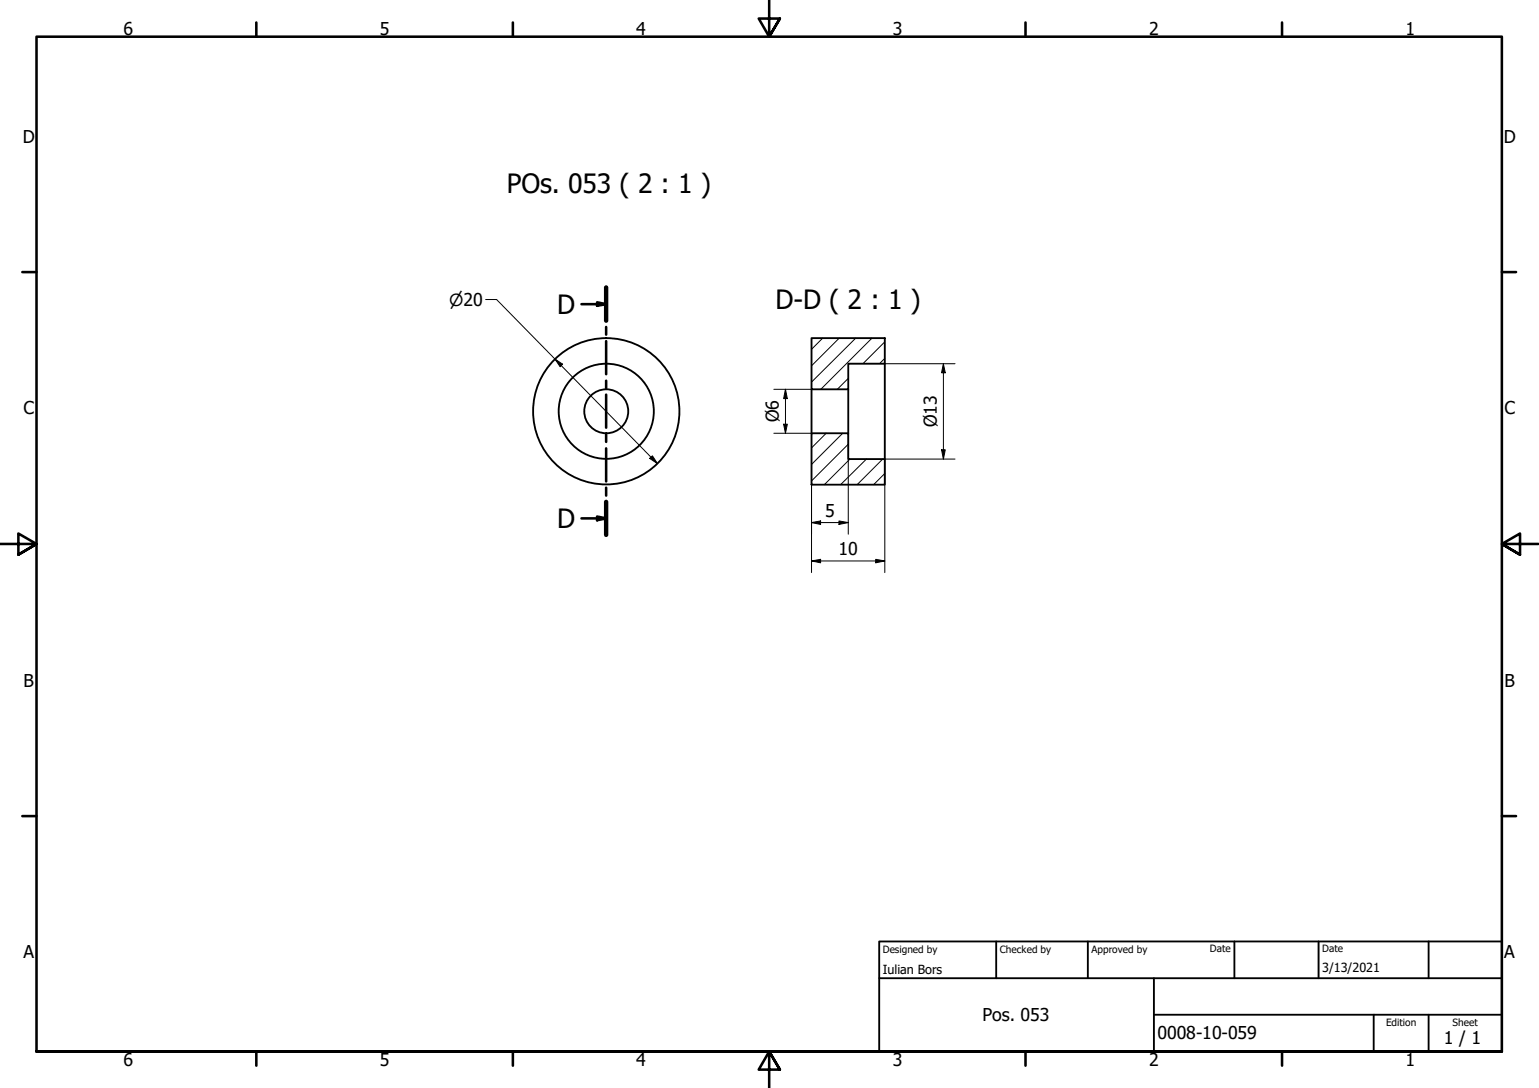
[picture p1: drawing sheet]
<svg xmlns="http://www.w3.org/2000/svg" width="420mm" height="297mm" viewBox="0 0 420 297" stroke-linecap="round" stroke-linejoin="round" font-family="sans-serif">
<!-- layer: Hatch (ISO) -->
<g fill="none" stroke="#000" stroke-width=".27">
<path d="M224.6 92.3l-3 3.1M229.1 92.3l-7.5 7.6M233.6 92.3l-12 12M238.1 92.3l-14 14M241.6 97.8l-1.5 1.5M241.6 93.3l-6 6M225.6 118.3l-4 4M230.1 118.3l-8.5 8.5M231.6 103.3l-3 3M231.6 121.3l-10 10M232 125.3l-7 7M236.5 125.3l-7 7"/>
<path d="M241 125.3l-7 7M241.6 129.3l-3.1 3"/>
</g>
<!-- layer: Visible (ISO) -->
<g fill="none" stroke="#000" stroke-width=".51">
<path d="M221.6 92.3h20v7h-10v7h-10zM241.6 99.3v26M221.6 118.3h10v7h10v7h-20zM221.6 106.3v12M231.6 106.3v12"/>
<circle cx="165.5" cy="112.3" r="13"/>
<circle cx="165.5" cy="112.3" r="20"/>
<circle cx="165.5" cy="112.3" r="6"/>
</g>
<!-- layer: Section Line (ISO) -->
<g fill="none" stroke="#000" stroke-width=".7">
<path d="M165.5 78.5v9.1M158.7 83h6.8M163 82.5l2.5 .5-2.5 .5zM165.5 89.3v2.1M165.5 93.1v9.1M165.5 103.9v2.1M165.5 107.7v9.1M165.5 118.5v2.1M165.5 122.4v9M165.5 133.1v2.2M165.5 137v9M158.7 141.5h6.8"/>
<path d="M163 141l2.5 .5-2.5 .5z"/>
</g>
<path d="M165.5 78.5v9.1M165.5 137v9" fill="none" stroke="#000" stroke-width="1.2"/>
<g fill="#000">
<path d="M163 82.5l2.5 .5-2.5 .5z" fill-rule="evenodd"/>
<path d="M163 141l2.5 .5-2.5 .5z" fill-rule="evenodd"/>
</g>
<!-- layer: Border (ISO) -->
<g fill="none" stroke="#000" stroke-width=".7">
<path d="M70 6.1v3.9M140 6.1v3.9M210 0v10l-2.9-4.9h5.8l-2.9 4.9 2.9-4.9M280 6.1v3.9M350 6.1v3.9M6.1 74.3h3.9M410 74.3h3.9M0 148.5h10l-5-2.8v5.7l5-2.9-5 2.9M420 148.5h-10l5-2.8v5.7l-5-2.9 5 2.9M6.1 222.8h3.9M410 222.8h3.9M10 287.1v-277.1h400v277.1h-400h400"/>
<path d="M70 287.1v3.8M140 287.1v3.8M212.9 292l-2.9-4.9 2.9 4.9h-5.8l2.9-4.9v9.9M280 287.1v3.8M350 287.1v3.8"/>
</g>
<!-- layer: Title (ISO) -->
<path d="M240 257h170v30.1h-170zM272 257v10.1M297 257v10.1M337 257v10.1M360 257v10.1M390 257v10.1M240 267.1h170M315 277h95M315 267.1v20M375 277v10.1M390 277v10.1" fill="none" stroke="#000" stroke-width=".51"/>
<!-- layer: Dimension (ISO) -->
<g fill="none" stroke="#000" stroke-width=".27">
<path d="M132.6 81.8h3l43.9 44.8M151.5 98l2.1 1.4-.7 .7zM241.6 99.3h19.1M257.6 99.3l.5 2.5h-1.1zM257.6 99.3v26M211.3 118.3h10.3v38M211.3 106.3h10.3M213.9 115.8h1l-.5 2.5zM214.4 106.3l.5 2.5h-1zM214.4 106.3v12M231.6 118.3v27.5M177.4 125.1l.7-.7 1.4 2.2z"/>
<path d="M257 122.8h1.1l-.5 2.5zM260.7 125.3h-19.1v31M221.6 142.7l2.4-.5v1zM221.6 153.1l2.4-.4v1zM221.6 142.7h10M221.6 153.1h20M229 142.2l2.6 .5-2.6 .5zM239.1 152.7l2.5 .4-2.5 .6z"/>
</g>
<g fill="#000">
<path d="M151.5 98l2.1 1.4-.7 .7z" fill-rule="evenodd"/>
<path d="M213.9 115.8h1l-.5 2.5z" fill-rule="evenodd"/>
<path d="M214.4 106.3l.5 2.5h-1z" fill-rule="evenodd"/>
<path d="M257.6 99.3l.5 2.5h-1.1z" fill-rule="evenodd"/>
<path d="M177.4 125.1l.7-.7 1.4 2.2z" fill-rule="evenodd"/>
<path d="M257 122.8h1.1l-.5 2.5z" fill-rule="evenodd"/>
<path d="M221.6 142.7l2.4-.5v1z" fill-rule="evenodd"/>
<path d="M221.6 153.1l2.4-.4v1z" fill-rule="evenodd"/>
<path d="M229 142.2l2.6 .5-2.6 .5z" fill-rule="evenodd"/>
<path d="M239.1 152.7l2.5 .4-2.5 .6z" fill-rule="evenodd"/>
</g>
<g font-size="7.2">
<text x="138.4" y="52.8">POs. 053 ( 2 : 1 )</text>
<text x="152.1" y="85.6">D</text>
<text x="211.7" y="84.4">D-D ( 2 : 1 )</text>
<text x="152.1" y="144.2">D</text>
</g>
<g font-size="4.8">
<text x="33.7" y="9.6">6</text>
<text x="103.7" y="9.6">5</text>
<text x="173.7" y="9.6">4</text>
<text x="243.7" y="9.6">3</text>
<text x="313.7" y="9.6">2</text>
<text x="383.7" y="9.6">1</text>
<text x="6.2" y="38.9">D</text>
<text x="410.5" y="38.9">D</text>
<text x="6.4" y="113.1">C</text>
<text x="410.7" y="113.1">C</text>
<text x="212.7" y="115.3" transform="rotate(-90 212.7 115.3)">Ø6</text>
<text x="255.8" y="116.6" transform="rotate(-90 255.8 116.6)">Ø13</text>
<text x="225.2" y="141.1">5</text>
<text x="228.9" y="151.6">10</text>
<text x="6.4" y="187.4">B</text>
<text x="410.7" y="187.4">B</text>
<text x="6.4" y="261.7">A</text>
<text x="410.7" y="261.7">A</text>
<text x="268.2" y="278.8">Pos. 053</text>
<text x="316" y="283.8">0008-10-059</text>
<text x="394.2" y="285">1 / 1</text>
<text x="33.7" y="290.9">6</text>
<text x="103.7" y="290.9">5</text>
<text x="173.7" y="290.9">4</text>
<text x="243.7" y="290.9">3</text>
<text x="313.7" y="290.9">2</text>
<text x="383.7" y="290.9">1</text>
</g>
<text font-size="4.6" x="122.6" y="83.4">⌀20</text>
<g font-size="3.4">
<text x="241" y="266">Iulian Bors</text>
<text x="361" y="265.5">3/13/2021</text>
</g>
<g font-size="2.7">
<text x="241" y="260.1">Designed by</text>
<text x="273" y="260.1">Checked by</text>
<text x="298" y="260.1">Approved by</text>
<text x="330.3" y="260">Date</text>
<text x="361" y="260">Date</text>
<text x="378.4" y="280.1">Edition</text>
<text x="396.6" y="280.1">Sheet</text>
</g>
</svg>
